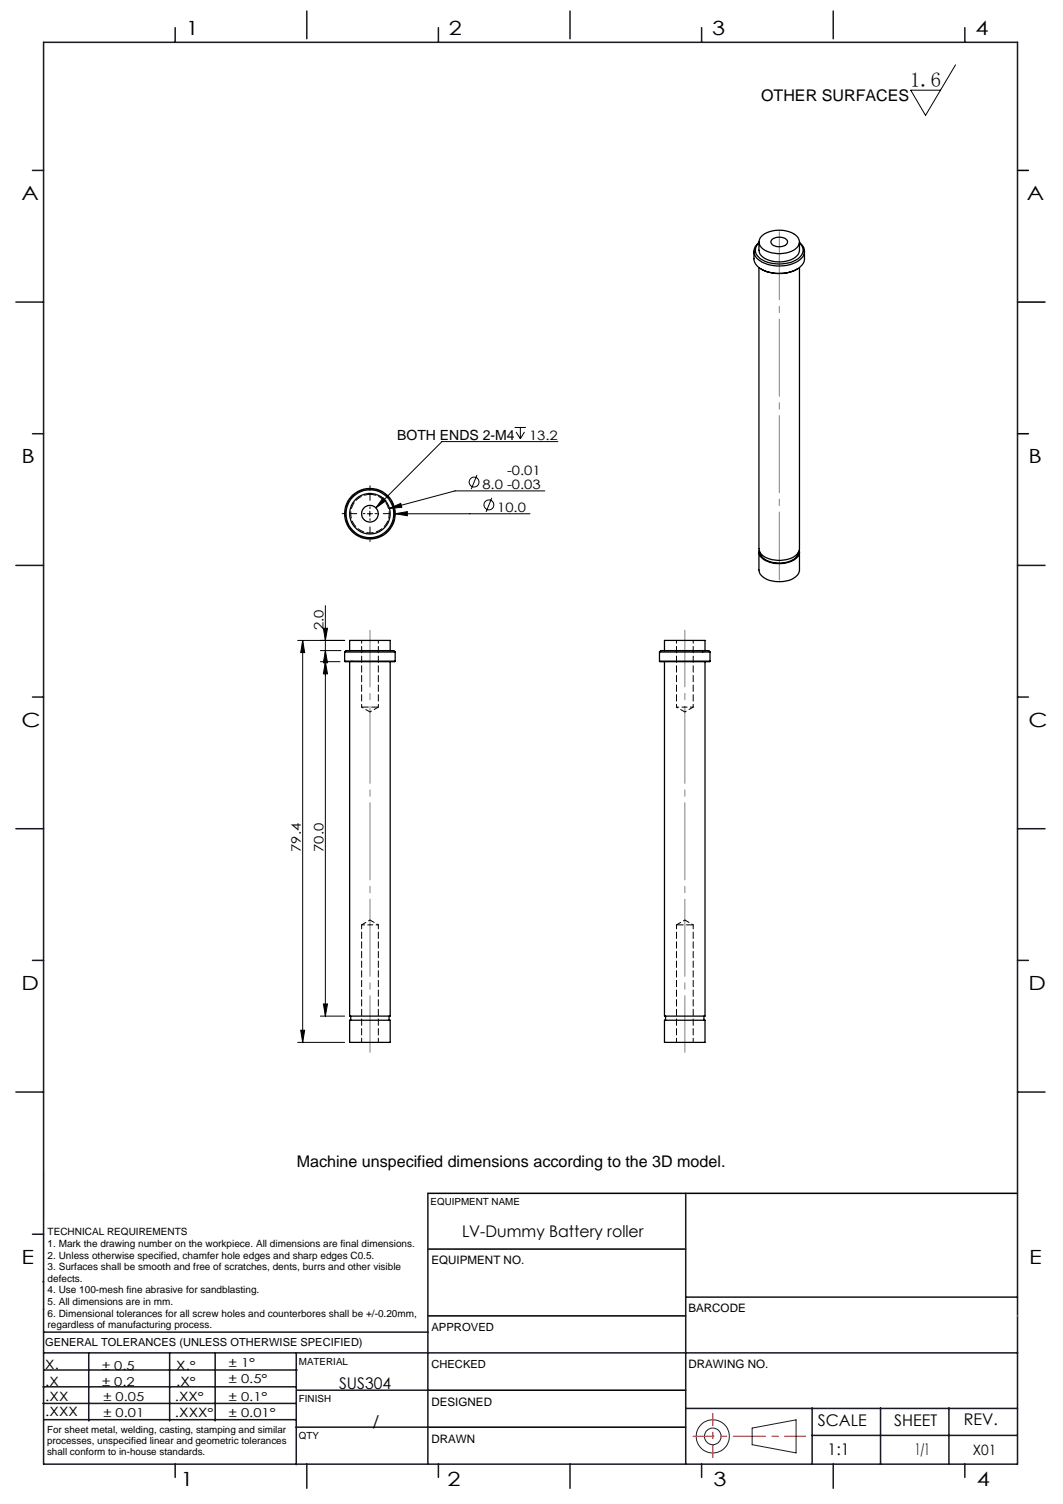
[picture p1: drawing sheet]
<svg xmlns="http://www.w3.org/2000/svg" width="210mm" height="297mm" viewBox="0 0 210 297" stroke-linecap="round" stroke-linejoin="round" font-family="sans-serif">
<g fill="none" stroke="#191924" stroke-width=".2">
<path d="M8.6 231.2v9.4M148.6 282l8.7-1.6v6.5l-8.7-1.6z"/>
<circle cx="140.8" cy="283.7" r="3.3"/>
<circle cx="140.8" cy="283.7" r="1.64"/>
</g>
<path d="M201 33.7h2.2M201 59.7h5.4M201 85.7h2.2M84.5 235.7h116.5M84.6 259.9h50.9M84.6 246.7h50.9M84.6 274.5h50.9M84.5 281.8h51" fill="none" stroke="#000" stroke-width=".3"/>
<path d="M136.9 283.6h22.3" fill="none" stroke="#f00" stroke-width=".2" stroke-dasharray="6.3 1.3 1.3 1.3" stroke-dashoffset="2.2"/>
<path d="M140.8 287.8v-8.7" fill="none" stroke="#f00" stroke-width=".2" stroke-dasharray="6.3 1.3 1.3 1.3" stroke-dashoffset="3.9"/>
<g fill="none" stroke="#191924" stroke-width=".3">
<path d="M8.6 8.4h192.4v280.7h-192.4zM34.6 5.5v2.9M60.6 2.2v5.5M86.6 5.5v2.9M112.6 2.2v5.5M138.6 5.5v2.9M164.6 2.2v5.5M190.6 5.5v2.9M6.4 33.7h2.2M3.1 59.7h5.5M6.4 85.7h2.2M3.1 111.7h5.5"/>
<path d="M201 111.7h5.4M6.4 137.7h2.2M201 137.7h2.2M3.1 163.7h5.5M201 163.7h5.4M6.4 189.6h2.2M201 189.6h2.2M3.1 215.6h5.5M201 215.6h5.4M84.5 235.7v53.4M135.5 235.7v53.4M6.4 243.7h2.2"/>
<path d="M8.5 253.1h.1M8.6 258.5h.1M135.5 256.1h65.5M8.5 277.1h49.9M8.5 273.9h49.9M8.6 267.2h192.4M8.6 263.1h75.9M8.8 270.5h49.9M17.5 267.2v13.4M33.5 267.2v13.4M42.5 267.2v13.4M58.5 267.2v22"/>
<path d="M58.6 274.5h26M135.5 278.1h65.5M160.4 278v11.1M174 278v11.1M187.5 278v11.1M8.8 280.3h49.7M34.6 289.1v2.6M58.5 281.8h26M60.6 289.1v4.8M86.6 289.1v2.6M112.6 289.1v4.8M138.6 289.1v2.6"/>
<path d="M160.4 283.5h40.5M164.6 289.1v4.8M190.6 289.1v2.6"/>
</g>
<path d="M201 259.9h.1" fill="none" stroke="#c0c0c0" stroke-width=".2"/>
<g fill="none" stroke="#000" stroke-width=".2">
<path d="M188.8 12.8l-6 10-2.9-5h5.9M75.7 98.3l.5 .6-1.9 1.4zM94.2 93.8l-1.1 2.8M97.2 98.3l-1.2 2.8M101.7 84.4h2.2M102 85.3l.8 1.3M102.8 84.4v2.2M103.6 85.3l-.8 1.3M107.6 96.9h-17.7l-13 3.5M110.2 87.2h-22.9l-13 13.1M64.3 119.6v81.1M72.6 101.5h1"/>
<path d="M73.1 101v.9M76.9 100.4l2.3-1 .2 .8zM78.1 101.5l2.4-.5v.8zM78.1 101.5h26.6M58.8 126.5h9.3M59.8 126.5l.4 2.4h-.8zM59.8 126.5v79.3M63.3 128.5h4M63.3 130.7h3.9M63.9 124.1h.8l-.4 2.4zM64.3 128.5l.4 2.4h-.8zM64.3 130.7l.4 2.4h-.8z"/>
<path d="M63.9 198.3h.8l-.4 2.4zM58.8 205.8h9.3M59.4 203.4h.8l-.4 2.4zM63.3 200.7h4.8"/>
<circle cx="93.7" cy="95.2" r=".98"/>
<circle cx="96.6" cy="99.7" r=".98"/>
</g>
<path d="M72.1 101.4h-4.5M73.1 100.4v-4.5M73.1 102.4v4.5M74.1 101.4h4.5" fill="none" stroke="#000" stroke-width=".2" stroke-dasharray="15.2 1.3 1.3 1.3" stroke-dashoffset="14.9"/>
<path d="M73.1 124.5v83.3M135.3 124.5v83.3" fill="none" stroke="#808080" stroke-width=".2" stroke-dasharray="15.2 1.3 1.3 1.3" stroke-dashoffset="4"/>
<path d="M154 45.8v68.8" fill="none" stroke="#808080" stroke-width=".2" stroke-dasharray="15.2 1.3 1.3 1.3" stroke-dashoffset="1.8"/>
<g fill="#000">
<path d="M75.7 98.3l-1.4 2 1.9-1.4zM78.1 101.5l2.4 .3v-.8zM76.9 100.4l2.5-.2-.2-.8z"/>
<path d="M59.8 126.5l.4 2.4h-.8zM59.4 203.4h.8l-.4 2.4zM63.9 124.1h.8l-.4 2.4zM64.3 128.5l.4 2.4h-.8zM64.3 130.7l.4 2.4h-.8zM63.9 198.3h.8l-.4 2.4z"/>
</g>
<g fill="none" stroke="#000" stroke-width=".25">
<path d="M148.9 49.6a3.1 3.1 0 0 0 .7 2.9 7.2 7.2 0 0 0 8.5 .2 1.96 1.96 0 0 0 .8-1.6v-1.5M149.9 47.9a2.03 2.03 0 0 0 .2 3.6 7.3 7.3 0 0 0 8.2-.5 1.79 1.79 0 0 0 .6-1.4M149.9 48a1.88 1.88 0 0 0 .3 3.1 7 7 0 0 0 7.8-.3 1.76 1.76 0 0 0-.1-2.8M149.9 47.8v1.6a2.48 2.48 0 0 0 2.1 2 5.5 5.5 0 0 0 5.7-1.2l.2-.6v-1.8M149.9 52.8v55.5a2.46 2.46 0 0 0 2.1 2.1 5.4 5.4 0 0 0 5.7-1.3l.2-.6v-55.7M150.4 53.2a7.8 7.8 0 0 0 7.1 0M150.4 46.7a5.7 5.7 0 0 1 7 0 1.65 1.65 0 0 1-.6 2.7 5.9 5.9 0 0 1-6.4-.5 1.56 1.56 0 0 1 0-2.2zM152.5 47.3a2.39 2.39 0 0 1 3 .1 .93 .93 0 0 1-1 1.3 1.9 1.9 0 0 1-2.2-.8zM157.9 47.9a2.18 2.18 0 0 1 1 1.7M149.9 109v3.6a3.1 3.1 0 0 0 3.2 2.2 4.5 4.5 0 0 0 4.7-1.7l.1-4.1M150 108.7a1.97 1.97 0 0 0 1.6 2.1 5.6 5.6 0 0 0 6.1-1l.2-.7v-.4M150.1 109.1a3.1 3.1 0 0 0 3.4 2.1 4.1 4.1 0 0 0 4.1-1.7l.1-.4"/>
<path d="M68.1 130.6l.1 .1h9.8l.1-.1M68.1 130.6h10M68.1 128.8h10M68.1 128.8l.3-.3h9.4l.3 .3M68.1 128.8v1.8M69.1 130.7v70h8v-70M69.1 128.5v-2h8v2M78.1 128.8v1.8M130.3 130.6l.1 .1h9.8l.1-.1M130.3 130.6h10M130.3 128.8h10M130.3 128.8l.3-.3h9.4l.3 .3"/>
<path d="M130.3 128.8v1.8M131.3 130.7v70h8v-70M131.3 128.5v-2h8v2M140.3 128.8v1.8M69.1 201.5h8v4.3h-8zM69.3 200.7v.8M76.9 200.7v.8M131.3 201.5h8v4.3h-8zM131.5 200.7v.8M139.1 200.7v.8"/>
<circle cx="73.1" cy="101.5" r="4.7"/>
<circle cx="73.1" cy="101.4" r="1.65"/>
<circle cx="73.1" cy="101.5" r="5"/>
<circle cx="73.1" cy="101.4" r="4"/>
</g>
<path d="M71.4 139.6h3.3M136.9 182.6h-3.3" fill="none" stroke="#000" stroke-width=".2" stroke-dasharray="1.3 .6" stroke-dashoffset="-.1"/>
<path d="M133.6 139.6h1.7M135.3 139.6h1.6M73.1 182.6h-1.7M74.7 182.6h-1.6" fill="none" stroke="#000" stroke-width=".2" stroke-dasharray="1.3 .6" stroke-dashoffset=".8"/>
<path d="M71.4 126.5v13.1M74.7 139.6v-13.1M133.6 126.5v13.1M136.9 139.6v-13.1" fill="none" stroke="#000" stroke-width=".2" stroke-dasharray="1.3 .6" stroke-dashoffset=".7"/>
<path d="M73.1 106.3a4.9 4.9 0 0 0 4.3-7.1 4.9 4.9 0 0 0-8.3-.6 4.9 4.9 0 0 0 3.4 7.7h.6M71.4 182.6v23.2M133.6 182.6v23.2M74.7 205.8v-23.2M136.9 205.8v-23.2" fill="none" stroke="#000" stroke-width=".2" stroke-dasharray="1.3 .6" stroke-dashoffset=".5"/>
<path d="M71.4 139.6l1.7 1M133.6 139.6l1.7 1M73.1 140.6l1.6-1M135.3 140.6l1.6-1M73.1 181.7l-1.7 .9M74.7 182.6l-1.6-.9M135.3 181.7l-1.7 .9M136.9 182.6l-1.6-.9" fill="none" stroke="#000" stroke-width=".2" stroke-dasharray="1.3 .6" stroke-dashoffset="1"/>
<path d="M73.1 97.6a3.8 3.8 0 0 0-3.4 5.6 3.8 3.8 0 0 0 6.5 .4 3.8 3.8 0 0 0-2.6-5.9l-.5-.1" fill="none" stroke="#000" stroke-width=".2" stroke-dasharray="1.3 .6" stroke-dashoffset=".1"/>
<text font-size="4.1" x="179.8" y="17.2">1.6</text>
<g font-size="3.9">
<text x="36.7" y="6.9">1</text>
<text x="88.7" y="6.9">2</text>
<text x="140.7" y="6.9">3</text>
<text x="192.7" y="6.9">4</text>
<text x="4.2" y="39.5">A</text>
<text x="202.9" y="39.5">A</text>
<text x="4.2" y="91.5">B</text>
<text x="203.2" y="91.5">B</text>
<text x="4.2" y="143.5">C</text>
<text x="203.2" y="143.5">C</text>
<text x="4.2" y="195.5">D</text>
<text x="203.2" y="195.5">D</text>
<text x="4.2" y="249.6">E</text>
<text x="203.3" y="249.6">E</text>
<text x="35.7" y="293.4">1</text>
<text x="88.4" y="293.4">2</text>
<text x="141" y="293.4">3</text>
<text x="193" y="293.4">4</text>
</g>
<g font-size="3.2">
<text x="150.4" y="20">OTHER SURFACES</text>
<text x="58.6" y="230.4">Machine unspecified dimensions according to the 3D model.</text>
<text x="91.3" y="244.2">LV-Dummy Battery roller</text>
<text x="67" y="274.2">SUS304</text>
<text x="73.6" y="281.8">/</text>
<text x="161.6" y="281.7">SCALE</text>
<text x="176.7" y="281.5">SHEET</text>
<text x="190.4" y="281.5">REV.</text>
<text x="163.5" y="287.4">1:1</text>
<text x="180.8" y="287.4">1/1</text>
</g>
<g font-size="2.8">
<text x="78.5" y="86.8">BOTH ENDS 2-M4</text>
<text x="192.2" y="287.3">X01</text>
</g>
<g font-size="2.6">
<text x="104.5" y="86.8">13.2</text>
<text x="100.2" y="93.7">-0.01</text>
<text x="95.3" y="96.5">8.0 -0.03</text>
<text x="98.2" y="101">10.0</text>
<text x="63.9" y="124.5" transform="rotate(-90 63.9 124.5)">2.0</text>
<text x="59.5" y="168.2" transform="rotate(-90 59.5 168.2)">79.4</text>
<text x="63.9" y="168.2" transform="rotate(-90 63.9 168.2)">70.0</text>
</g>
<g font-size="2.5">
<text x="8.9" y="273.6">.X</text>
<text x="8.9" y="270.4">X.</text>
<text x="34.8" y="273.7">.X°</text>
<text x="34.8" y="270.5">X.°</text>
<text x="9" y="276.7">.XX</text>
<text x="9" y="279.7">.XXX</text>
<text x="34.5" y="276.7">.XX°</text>
<text x="34.6" y="279.8">.XXX°</text>
</g>
<g font-size="2.4">
<text x="45.2" y="270">± 1°</text>
<text x="20.2" y="270.4">± 0.5</text>
<text x="20.2" y="273.7">± 0.2</text>
<text x="45.2" y="273.2">± 0.5°</text>
<text x="20.4" y="279.7">± 0.01</text>
<text x="20.4" y="276.7">± 0.05</text>
<text x="45.2" y="276.7">± 0.1°</text>
<text x="45.2" y="279.7">± 0.01°</text>
</g>
<g font-size="2.3">
<text x="85.2" y="249.7">EQUIPMENT NO.</text>
<text x="136" y="259.2">BARCODE</text>
<text x="136" y="270.2">DRAWING NO.</text>
<text x="85.2" y="277.6">DESIGNED</text>
<text x="85.2" y="284.9">DRAWN</text>
</g>
<g font-size="2.2">
<text x="85.2" y="262.8">APPROVED</text>
<text x="8.9" y="265.9">GENERAL TOLERANCES (UNLESS OTHERWISE SPECIFIED)</text>
<text x="85.2" y="270.1">CHECKED</text>
</g>
<g font-size="2">
<text x="9.4" y="243.9">TECHNICAL REQUIREMENTS</text>
<text x="9.4" y="246.2">1. Mark the drawing number on the workpiece. All dimensions are final dimensions.</text>
<text x="9.4" y="248.5">2. Unless otherwise specified, chamfer hole edges and sharp edges C0.5.</text>
<text x="9.4" y="250.8">3. Surfaces shall be smooth and free of scratches, dents, burrs and other visible</text>
<text x="9.4" y="253.1">defects.</text>
<text x="9.4" y="255.4">4. Use 100-mesh fine abrasive for sandblasting.</text>
<text x="9.4" y="257.7">5. All dimensions are in mm.</text>
<text x="9.4" y="260">6. Dimensional tolerances for all screw holes and counterbores shall be +/-0.20mm,</text>
<text x="9.4" y="262.3">regardless of manufacturing process.</text>
</g>
<g font-size="1.9">
<text x="85.1" y="238">EQUIPMENT NAME</text>
<text x="59.1" y="269.5">MATERIAL</text>
<text x="59.1" y="276.9">FINISH</text>
<text x="9.3" y="282.9">For sheet metal, welding, casting, stamping and similar</text>
<text x="9.3" y="285.2">processes, unspecified linear and geometric tolerances</text>
<text x="9.3" y="287.4">shall conform to in-house standards.</text>
<text x="59.1" y="284.2">QTY</text>
</g>
</svg>
